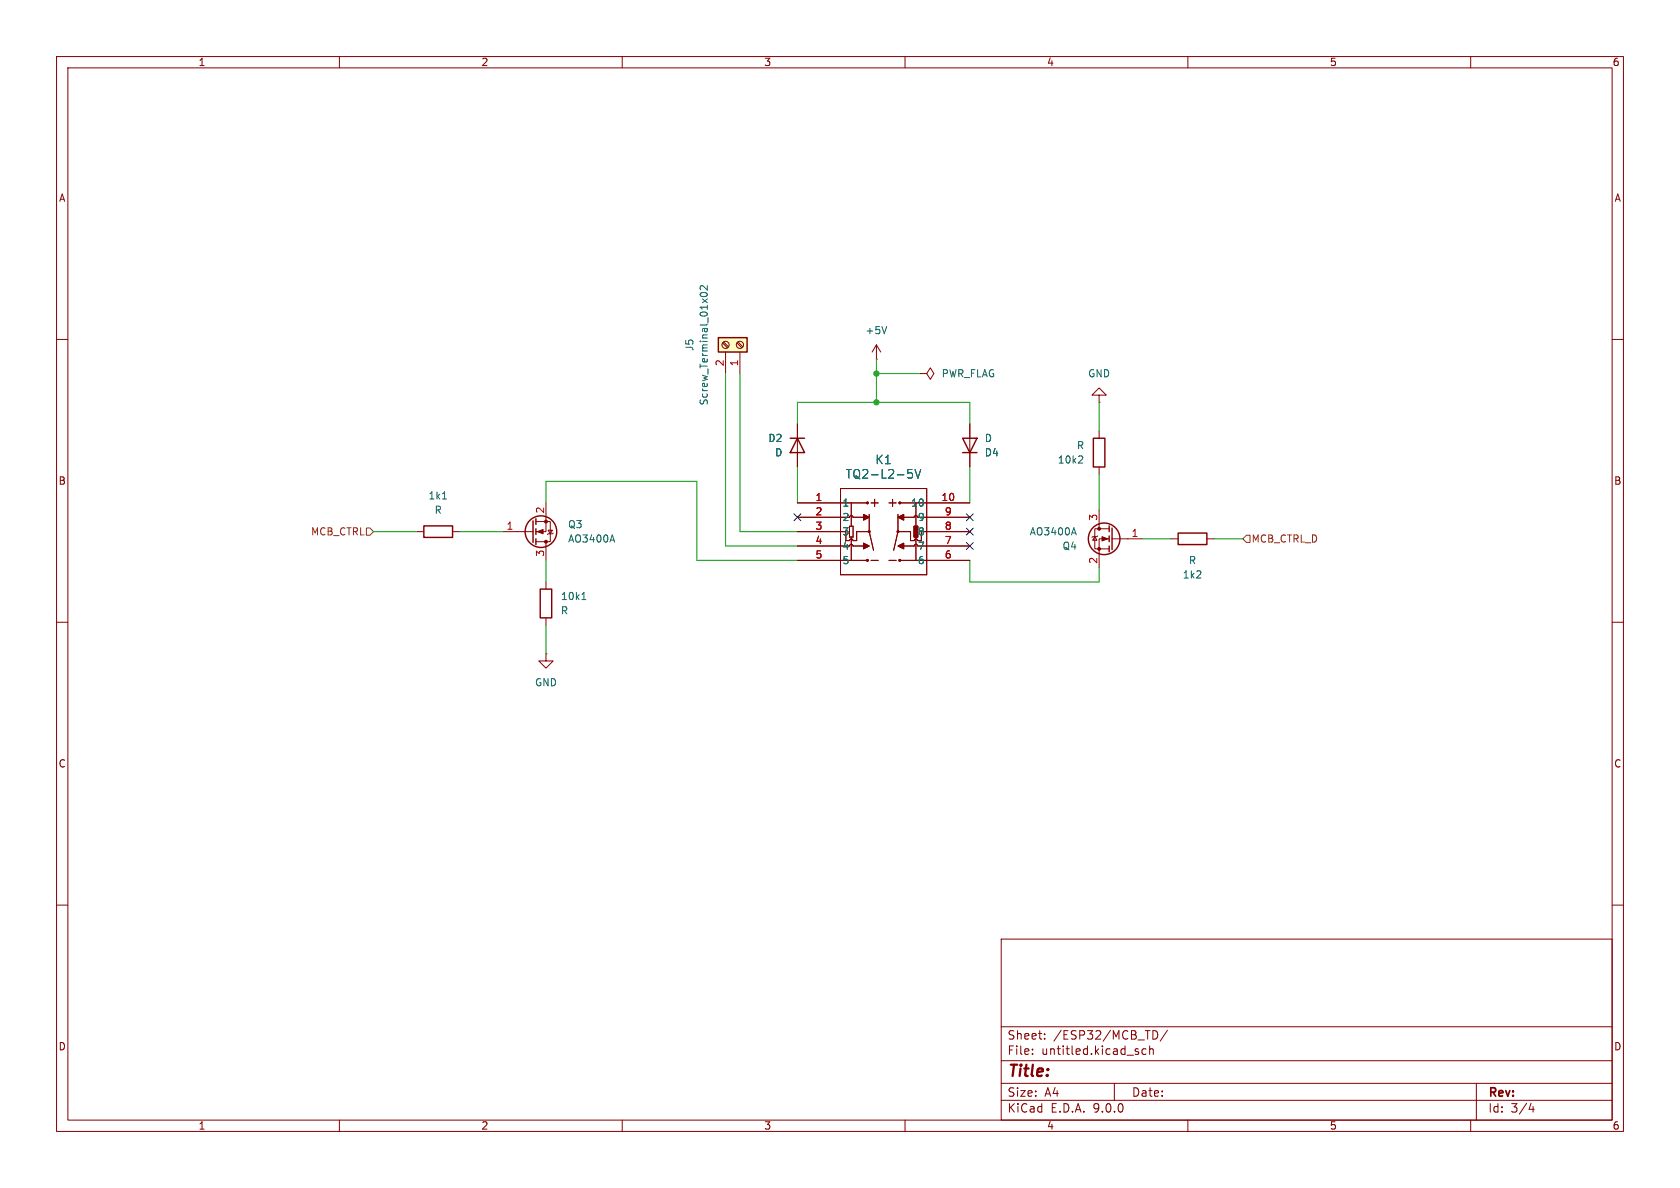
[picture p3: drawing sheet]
(kicad_sch
 (version 20250114)
 (generator "eeschema")
 (generator_version "9.0")
 (paper "A4")
 (lib_symbols
  (symbol "2026-02-01_21-17-03:TQ2-L2-5V"
   (pin_names
    (offset 0.254)) (exclude_from_sim no) (in_bom yes) (on_board yes)
   (property "Reference" "K1" (at 15.24 7.62 0) (effects (font (size 1.524 1.524))))
   (property "Value" "TQ2-L2-5V" (at 15.24 5.08 0) (effects (font (size 1.524 1.524))))
   (property "Footprint" "RELAY_TQ2_2C_PAN" (at 0 0 0) (effects (font (size 1.27 1.27)
    (italic yes)) (hide yes)))
   (property "Datasheet" "TQ2-L2-5V" (at 0 0 0) (effects (font (size 1.27 1.27)
    (italic yes)) (hide yes)))
   (property "Description" "" (at 0 0 0) (effects (font (size 1.27 1.27)) (hide yes)))
   (property "ki_locked" "" (at 0 0 0) (effects (font (size 1.27 1.27))))
   (symbol "TQ2-L2-5V_0_1"
    (polyline (pts (xy 7.62 2.54) (xy 7.62 -12.7)) (stroke (width 0.127) (type default)) (fill (type none)))
    (polyline (pts (xy 7.62 2.54) (xy 7.62 -12.7)) (stroke (width 0.127) (type default)) (fill (type none)))
    (polyline (pts (xy 7.62 0) (xy 12.3825 0)) (stroke (width 0.127) (type default)) (fill (type none)))
    (polyline (pts (xy 7.62 0) (xy 12.3825 0)) (stroke (width 0.127) (type default)) (fill (type none)))
    (polyline (pts (xy 7.62 -2.54) (xy 9.2202 -2.54)) (stroke (width 0.127) (type default)) (fill (type none)))
    (polyline (pts (xy 7.62 -2.54) (xy 9.2202 -2.54)) (stroke (width 0.127) (type default)) (fill (type none)))
    (polyline (pts (xy 7.62 -5.08) (xy 8.5725 -5.08)) (stroke (width 0.127) (type default)) (fill (type none)))
    (polyline (pts (xy 7.62 -5.08) (xy 8.5725 -5.08)) (stroke (width 0.127) (type default)) (fill (type none)))
    (polyline (pts (xy 7.62 -7.62) (xy 9.2202 -7.62)) (stroke (width 0.127) (type default)) (fill (type none)))
    (polyline (pts (xy 7.62 -7.62) (xy 9.2202 -7.62)) (stroke (width 0.127) (type default)) (fill (type none)))
    (polyline (pts (xy 7.62 -10.16) (xy 12.3825 -10.16)) (stroke (width 0.127) (type default)) (fill (type none)))
    (polyline (pts (xy 7.62 -10.16) (xy 12.3825 -10.16)) (stroke (width 0.127) (type default)) (fill (type none)))
    (polyline (pts (xy 7.62 -12.7) (xy 22.86 -12.7)) (stroke (width 0.127) (type default)) (fill (type none)))
    (polyline (pts (xy 7.62 -12.7) (xy 22.86 -12.7)) (stroke (width 0.127) (type default)) (fill (type none)))
    (polyline (pts (xy 8.5725 -6.6675) (xy 8.5725 -5.08)) (stroke (width 0.127) (type default)) (fill (type none)))
    (polyline (pts (xy 8.5725 -6.6675) (xy 8.5725 -5.08)) (stroke (width 0.127) (type default)) (fill (type none)))
    (polyline (pts (xy 8.5725 -6.6675) (xy 9.2202 -6.6675)) (stroke (width 0.127) (type default)) (fill (type none)))
    (polyline (pts (xy 8.5725 -6.6675) (xy 9.2202 -6.6675)) (stroke (width 0.127) (type default)) (fill (type none)))
    (polyline (pts (xy 9.2075 -4.1275) (xy 9.2075 -6.0325)) (stroke (width 0.127) (type default)) (fill (type none)))
    (polyline (pts (xy 9.2075 -4.1275) (xy 9.2075 -6.0325)) (stroke (width 0.127) (type default)) (fill (type none)))
    (polyline (pts (xy 9.2075 -6.0325) (xy 9.8425 -6.0325)) (stroke (width 0.127) (type default)) (fill (type none)))
    (polyline (pts (xy 9.2075 -6.0325) (xy 9.8425 -6.0325)) (stroke (width 0.127) (type default)) (fill (type none)))
    (arc (start 9.2202 -2.54) (mid 9.525 -2.2365) (end 9.8298 -2.54) (stroke (width 0.127) (type default)) (fill (type none)))
    (arc (start 9.2202 -2.54) (mid 9.525 -2.2365) (end 9.8298 -2.54) (stroke (width 0.127) (type default)) (fill (type none)))
    (polyline (pts (xy 9.525 -4.1275) (xy 9.525 0)) (stroke (width 0.127) (type default)) (fill (type none)))
    (polyline (pts (xy 9.525 -4.1275) (xy 9.525 0)) (stroke (width 0.127) (type default)) (fill (type none)))
    (arc (start 9.2202 -6.6675) (mid 9.525 -6.364) (end 9.8298 -6.6675) (stroke (width 0.127) (type default)) (fill (type none)))
    (arc (start 9.2202 -6.6675) (mid 9.525 -6.364) (end 9.8298 -6.6675) (stroke (width 0.127) (type default)) (fill (type none)))
    (arc (start 9.2202 -7.62) (mid 9.525 -7.3165) (end 9.8298 -7.62) (stroke (width 0.127) (type default)) (fill (type none)))
    (arc (start 9.2202 -7.62) (mid 9.525 -7.3165) (end 9.8298 -7.62) (stroke (width 0.127) (type default)) (fill (type none)))
    (polyline (pts (xy 9.525 -10.16) (xy 9.525 -6.0325)) (stroke (width 0.127) (type default)) (fill (type none)))
    (polyline (pts (xy 9.525 -10.16) (xy 9.525 -6.0325)) (stroke (width 0.127) (type default)) (fill (type none)))
    (polyline (pts (xy 9.8425 -2.54) (xy 12.065 -2.54)) (stroke (width 0.127) (type default)) (fill (type none)))
    (polyline (pts (xy 9.8425 -2.54) (xy 12.065 -2.54)) (stroke (width 0.127) (type default)) (fill (type none)))
    (polyline (pts (xy 9.8425 -4.1275) (xy 9.2075 -4.1275)) (stroke (width 0.127) (type default)) (fill (type none)))
    (polyline (pts (xy 9.8425 -4.1275) (xy 9.2075 -4.1275)) (stroke (width 0.127) (type default)) (fill (type none)))
    (polyline (pts (xy 9.8425 -6.0325) (xy 9.8425 -4.1275)) (stroke (width 0.127) (type default)) (fill (type none)))
    (polyline (pts (xy 9.8425 -6.0325) (xy 9.8425 -4.1275)) (stroke (width 0.127) (type default)) (fill (type none)))
    (polyline (pts (xy 9.8425 -6.6675) (xy 10.4775 -6.6675)) (stroke (width 0.127) (type default)) (fill (type none)))
    (polyline (pts (xy 9.8425 -6.6675) (xy 10.4775 -6.6675)) (stroke (width 0.127) (type default)) (fill (type none)))
    (polyline (pts (xy 9.8425 -7.62) (xy 12.065 -7.62)) (stroke (width 0.127) (type default)) (fill (type none)))
    (polyline (pts (xy 9.8425 -7.62) (xy 12.065 -7.62)) (stroke (width 0.127) (type default)) (fill (type none)))
    (polyline (pts (xy 10.4775 -5.08) (xy 12.7 -5.08)) (stroke (width 0.127) (type default)) (fill (type none)))
    (polyline (pts (xy 10.4775 -5.08) (xy 12.7 -5.08)) (stroke (width 0.127) (type default)) (fill (type none)))
    (polyline (pts (xy 10.4775 -6.6675) (xy 10.4775 -5.08)) (stroke (width 0.127) (type default)) (fill (type none)))
    (polyline (pts (xy 10.4775 -6.6675) (xy 10.4775 -5.08)) (stroke (width 0.127) (type default)) (fill (type none)))
    (circle (center 12.3825 0) (radius 0.127) (stroke (width 0.254) (type default)) (fill (type none)))
    (circle (center 12.3825 0) (radius 0.127) (stroke (width 0.254) (type default)) (fill (type none)))
    (circle (center 12.3825 -10.16) (radius 0.127) (stroke (width 0.254) (type default)) (fill (type none)))
    (circle (center 12.3825 -10.16) (radius 0.127) (stroke (width 0.254) (type default)) (fill (type none)))
    (polyline (pts (xy 12.7 -2.54) (xy 11.684 -3.048) (xy 11.684 -2.032)) (stroke (width 0) (type default)) (fill (type outline)))
    (polyline (pts (xy 12.7 -2.54) (xy 11.684 -3.048) (xy 11.684 -2.032)) (stroke (width 0) (type default)) (fill (type outline)))
    (polyline (pts (xy 12.7 -5.08) (xy 12.7 -2.032)) (stroke (width 0.127) (type default)) (fill (type none)))
    (polyline (pts (xy 12.7 -5.08) (xy 12.7 -2.032)) (stroke (width 0.127) (type default)) (fill (type none)))
    (polyline (pts (xy 12.7 -5.08) (xy 13.462 -8.382)) (stroke (width 0.127) (type default)) (fill (type none)))
    (polyline (pts (xy 12.7 -5.08) (xy 13.462 -8.382)) (stroke (width 0.127) (type default)) (fill (type none)))
    (circle (center 12.7 -5.08) (radius 0.127) (stroke (width 0.254) (type default)) (fill (type none)))
    (circle (center 12.7 -5.08) (radius 0.127) (stroke (width 0.254) (type default)) (fill (type none)))
    (polyline (pts (xy 12.7 -7.62) (xy 11.684 -7.112) (xy 11.684 -8.128)) (stroke (width 0) (type default)) (fill (type outline)))
    (polyline (pts (xy 12.7 -7.62) (xy 11.684 -7.112) (xy 11.684 -8.128)) (stroke (width 0) (type default)) (fill (type outline)))
    (polyline (pts (xy 13.6525 0.635) (xy 13.6525 -0.635)) (stroke (width 0.127) (type default)) (fill (type none)))
    (polyline (pts (xy 13.6525 0.635) (xy 13.6525 -0.635)) (stroke (width 0.127) (type default)) (fill (type none)))
    (polyline (pts (xy 14.2875 0) (xy 13.0175 0)) (stroke (width 0.127) (type default)) (fill (type none)))
    (polyline (pts (xy 14.2875 0) (xy 13.0175 0)) (stroke (width 0.127) (type default)) (fill (type none)))
    (polyline (pts (xy 14.2875 -10.16) (xy 13.0175 -10.16)) (stroke (width 0.127) (type default)) (fill (type none)))
    (polyline (pts (xy 14.2875 -10.16) (xy 13.0175 -10.16)) (stroke (width 0.127) (type default)) (fill (type none)))
    (polyline (pts (xy 16.8275 0.635) (xy 16.8275 -0.635)) (stroke (width 0.127) (type default)) (fill (type none)))
    (polyline (pts (xy 16.8275 0.635) (xy 16.8275 -0.635)) (stroke (width 0.127) (type default)) (fill (type none)))
    (polyline (pts (xy 17.4625 0) (xy 16.1925 0)) (stroke (width 0.127) (type default)) (fill (type none)))
    (polyline (pts (xy 17.4625 0) (xy 16.1925 0)) (stroke (width 0.127) (type default)) (fill (type none)))
    (polyline (pts (xy 17.4625 -10.16) (xy 16.1925 -10.16)) (stroke (width 0.127) (type default)) (fill (type none)))
    (polyline (pts (xy 17.4625 -10.16) (xy 16.1925 -10.16)) (stroke (width 0.127) (type default)) (fill (type none)))
    (polyline (pts (xy 17.78 -2.54) (xy 18.796 -3.048) (xy 18.796 -2.032)) (stroke (width 0) (type default)) (fill (type outline)))
    (polyline (pts (xy 17.78 -2.54) (xy 18.796 -3.048) (xy 18.796 -2.032)) (stroke (width 0) (type default)) (fill (type outline)))
    (polyline (pts (xy 17.78 -5.08) (xy 17.018 -8.382)) (stroke (width 0.127) (type default)) (fill (type none)))
    (polyline (pts (xy 17.78 -5.08) (xy 17.018 -8.382)) (stroke (width 0.127) (type default)) (fill (type none)))
    (polyline (pts (xy 17.78 -5.08) (xy 17.78 -2.032)) (stroke (width 0.127) (type default)) (fill (type none)))
    (polyline (pts (xy 17.78 -5.08) (xy 17.78 -2.032)) (stroke (width 0.127) (type default)) (fill (type none)))
    (circle (center 17.78 -5.08) (radius 0.127) (stroke (width 0.254) (type default)) (fill (type none)))
    (circle (center 17.78 -5.08) (radius 0.127) (stroke (width 0.254) (type default)) (fill (type none)))
    (polyline (pts (xy 17.78 -7.62) (xy 18.796 -7.112) (xy 18.796 -8.128)) (stroke (width 0) (type default)) (fill (type outline)))
    (polyline (pts (xy 17.78 -7.62) (xy 18.796 -7.112) (xy 18.796 -8.128)) (stroke (width 0) (type default)) (fill (type outline)))
    (polyline (pts (xy 18.0975 0) (xy 22.86 0)) (stroke (width 0.127) (type default)) (fill (type none)))
    (polyline (pts (xy 18.0975 0) (xy 22.86 0)) (stroke (width 0.127) (type default)) (fill (type none)))
    (circle (center 18.0975 0) (radius 0.127) (stroke (width 0.254) (type default)) (fill (type none)))
    (circle (center 18.0975 0) (radius 0.127) (stroke (width 0.254) (type default)) (fill (type none)))
    (circle (center 18.0975 -10.16) (radius 0.127) (stroke (width 0.254) (type default)) (fill (type none)))
    (circle (center 18.0975 -10.16) (radius 0.127) (stroke (width 0.254) (type default)) (fill (type none)))
    (polyline (pts (xy 20.0025 -5.08) (xy 17.78 -5.08)) (stroke (width 0.127) (type default)) (fill (type none)))
    (polyline (pts (xy 20.0025 -5.08) (xy 17.78 -5.08)) (stroke (width 0.127) (type default)) (fill (type none)))
    (polyline (pts (xy 20.0025 -6.6675) (xy 20.0025 -5.08)) (stroke (width 0.127) (type default)) (fill (type none)))
    (polyline (pts (xy 20.0025 -6.6675) (xy 20.0025 -5.08)) (stroke (width 0.127) (type default)) (fill (type none)))
    (polyline (pts (xy 20.6375 -4.1275) (xy 20.6375 -6.0325)) (stroke (width 0.127) (type default)) (fill (type none)))
    (polyline (pts (xy 20.6375 -4.1275) (xy 20.6375 -6.0325)) (stroke (width 0.127) (type default)) (fill (type none)))
    (polyline (pts (xy 20.6375 -4.1275) (xy 20.6375 -6.0325) (xy 21.2725 -6.0325) (xy 21.2725 -4.1275)) (stroke (width 0) (type default)) (fill (type outline)))
    (polyline (pts (xy 20.6375 -4.1275) (xy 20.6375 -6.0325) (xy 21.2725 -6.0325) (xy 21.2725 -4.1275)) (stroke (width 0) (type default)) (fill (type outline)))
    (polyline (pts (xy 20.6375 -6.0325) (xy 21.2725 -6.0325)) (stroke (width 0.127) (type default)) (fill (type none)))
    (polyline (pts (xy 20.6375 -6.0325) (xy 21.2725 -6.0325)) (stroke (width 0.127) (type default)) (fill (type none)))
    (polyline (pts (xy 20.6375 -6.6675) (xy 20.0025 -6.6675)) (stroke (width 0.127) (type default)) (fill (type none)))
    (polyline (pts (xy 20.6375 -6.6675) (xy 20.0025 -6.6675)) (stroke (width 0.127) (type default)) (fill (type none)))
    (polyline (pts (xy 20.6502 -2.54) (xy 18.415 -2.54)) (stroke (width 0.127) (type default)) (fill (type none)))
    (polyline (pts (xy 20.6502 -2.54) (xy 18.415 -2.54)) (stroke (width 0.127) (type default)) (fill (type none)))
    (polyline (pts (xy 20.6502 -7.62) (xy 18.288 -7.62)) (stroke (width 0.127) (type default)) (fill (type none)))
    (polyline (pts (xy 20.6502 -7.62) (xy 18.288 -7.62)) (stroke (width 0.127) (type default)) (fill (type none)))
    (arc (start 20.6502 -2.54) (mid 20.955 -2.2365) (end 21.2598 -2.54) (stroke (width 0.127) (type default)) (fill (type none)))
    (arc (start 20.6502 -2.54) (mid 20.955 -2.2365) (end 21.2598 -2.54) (stroke (width 0.127) (type default)) (fill (type none)))
    (polyline (pts (xy 20.955 -4.1275) (xy 20.955 0)) (stroke (width 0.127) (type default)) (fill (type none)))
    (polyline (pts (xy 20.955 -4.1275) (xy 20.955 0)) (stroke (width 0.127) (type default)) (fill (type none)))
    (polyline (pts (xy 20.955 -6.0325) (xy 20.955 -10.16)) (stroke (width 0.127) (type default)) (fill (type none)))
    (polyline (pts (xy 20.955 -6.0325) (xy 20.955 -10.16)) (stroke (width 0.127) (type default)) (fill (type none)))
    (arc (start 20.6502 -6.6675) (mid 20.955 -6.364) (end 21.2598 -6.6675) (stroke (width 0.127) (type default)) (fill (type none)))
    (arc (start 20.6502 -6.6675) (mid 20.955 -6.364) (end 21.2598 -6.6675) (stroke (width 0.127) (type default)) (fill (type none)))
    (arc (start 20.6502 -7.62) (mid 20.955 -7.3165) (end 21.2598 -7.62) (stroke (width 0.127) (type default)) (fill (type none)))
    (arc (start 20.6502 -7.62) (mid 20.955 -7.3165) (end 21.2598 -7.62) (stroke (width 0.127) (type default)) (fill (type none)))
    (polyline (pts (xy 21.2725 -2.54) (xy 22.86 -2.54)) (stroke (width 0.127) (type default)) (fill (type none)))
    (polyline (pts (xy 21.2725 -2.54) (xy 22.86 -2.54)) (stroke (width 0.127) (type default)) (fill (type none)))
    (polyline (pts (xy 21.2725 -4.1275) (xy 20.6375 -4.1275)) (stroke (width 0.127) (type default)) (fill (type none)))
    (polyline (pts (xy 21.2725 -4.1275) (xy 20.6375 -4.1275)) (stroke (width 0.127) (type default)) (fill (type none)))
    (polyline (pts (xy 21.2725 -6.0325) (xy 21.2725 -4.1275)) (stroke (width 0.127) (type default)) (fill (type none)))
    (polyline (pts (xy 21.2725 -6.0325) (xy 21.2725 -4.1275)) (stroke (width 0.127) (type default)) (fill (type none)))
    (polyline (pts (xy 21.2725 -7.62) (xy 22.86 -7.62)) (stroke (width 0.127) (type default)) (fill (type none)))
    (polyline (pts (xy 21.2725 -7.62) (xy 22.86 -7.62)) (stroke (width 0.127) (type default)) (fill (type none)))
    (polyline (pts (xy 21.9075 -6.6675) (xy 21.2725 -6.6675)) (stroke (width 0.127) (type default)) (fill (type none)))
    (polyline (pts (xy 21.9075 -6.6675) (xy 21.2725 -6.6675)) (stroke (width 0.127) (type default)) (fill (type none)))
    (polyline (pts (xy 21.9075 -6.6675) (xy 21.9075 -5.08)) (stroke (width 0.127) (type default)) (fill (type none)))
    (polyline (pts (xy 21.9075 -6.6675) (xy 21.9075 -5.08)) (stroke (width 0.127) (type default)) (fill (type none)))
    (polyline (pts (xy 22.86 2.54) (xy 7.62 2.54)) (stroke (width 0.127) (type default)) (fill (type none)))
    (polyline (pts (xy 22.86 2.54) (xy 7.62 2.54)) (stroke (width 0.127) (type default)) (fill (type none)))
    (polyline (pts (xy 22.86 -5.08) (xy 21.9075 -5.08)) (stroke (width 0.127) (type default)) (fill (type none)))
    (polyline (pts (xy 22.86 -5.08) (xy 21.9075 -5.08)) (stroke (width 0.127) (type default)) (fill (type none)))
    (polyline (pts (xy 22.86 -10.16) (xy 18.0975 -10.16)) (stroke (width 0.127) (type default)) (fill (type none)))
    (polyline (pts (xy 22.86 -10.16) (xy 18.0975 -10.16)) (stroke (width 0.127) (type default)) (fill (type none)))
    (polyline (pts (xy 22.86 -12.7) (xy 22.86 2.54)) (stroke (width 0.127) (type default)) (fill (type none)))
    (polyline (pts (xy 22.86 -12.7) (xy 22.86 2.54)) (stroke (width 0.127) (type default)) (fill (type none)))
    (pin unspecified line (at 30.48 -2.54 180) (length 7.62) (name "9" (effects (font (size 1.27 1.27)))) (number "9" (effects (font (size 1.27 1.27)))))
    (pin unspecified line (at 30.48 -5.08 180) (length 7.62) (name "8" (effects (font (size 1.27 1.27)))) (number "8" (effects (font (size 1.27 1.27)))))
    (pin unspecified line (at 30.48 -7.62 180) (length 7.62) (name "7" (effects (font (size 1.27 1.27)))) (number "7" (effects (font (size 1.27 1.27))))))
   (symbol "TQ2-L2-5V_1_1"
    (pin passive line (at 0 0 0) (length 7.62) (name "1" (effects (font (size 1.27 1.27)))) (number "1" (effects (font (size 1.27 1.27)))))
    (pin passive line (at 0 -2.54 0) (length 7.62) (name "2" (effects (font (size 1.27 1.27)))) (number "2" (effects (font (size 1.27 1.27)))))
    (pin passive line (at 0 -5.08 0) (length 7.62) (name "3" (effects (font (size 1.27 1.27)))) (number "3" (effects (font (size 1.27 1.27)))))
    (pin passive line (at 0 -7.62 0) (length 7.62) (name "4" (effects (font (size 1.27 1.27)))) (number "4" (effects (font (size 1.27 1.27)))))
    (pin passive line (at 0 -10.16 0) (length 7.62) (name "5" (effects (font (size 1.27 1.27)))) (number "5" (effects (font (size 1.27 1.27)))))
    (pin passive line (at 30.48 0 180) (length 7.62) (name "10" (effects (font (size 1.27 1.27)))) (number "10" (effects (font (size 1.27 1.27)))))
    (pin passive line (at 30.48 -10.16 180) (length 7.62) (name "6" (effects (font (size 1.27 1.27)))) (number "6" (effects (font (size 1.27 1.27))))))
   (embedded_fonts no))
  (symbol "Connector:Screw_Terminal_01x02"
   (pin_names
    (offset 1.016) (hide yes)) (exclude_from_sim no) (in_bom yes) (on_board yes)
   (property "Reference" "J" (at 0 2.54 0) (effects (font (size 1.27 1.27))))
   (property "Value" "Screw_Terminal_01x02" (at 0 -5.08 0) (effects (font (size 1.27 1.27))))
   (property "Footprint" "" (at 0 0 0) (effects (font (size 1.27 1.27)) (hide yes)))
   (property "Datasheet" "~" (at 0 0 0) (effects (font (size 1.27 1.27)) (hide yes)))
   (property "Description" "Generic screw terminal, single row, 01x02, script generated (kicad-library-utils/schlib/autogen/connector/)" (at 0 0 0) (effects (font (size 1.27 1.27)) (hide yes)))
   (symbol "Screw_Terminal_01x02_1_1"
    (rectangle (start -1.27 1.27) (end 1.27 -3.81) (stroke (width 0.254) (type default)) (fill (type background)))
    (polyline (pts (xy -0.5334 0.3302) (xy 0.3302 -0.508)) (stroke (width 0.1524) (type default)) (fill (type none)))
    (polyline (pts (xy -0.5334 -2.2098) (xy 0.3302 -3.048)) (stroke (width 0.1524) (type default)) (fill (type none)))
    (polyline (pts (xy -0.3556 0.508) (xy 0.508 -0.3302)) (stroke (width 0.1524) (type default)) (fill (type none)))
    (polyline (pts (xy -0.3556 -2.032) (xy 0.508 -2.8702)) (stroke (width 0.1524) (type default)) (fill (type none)))
    (circle (center 0 0) (radius 0.635) (stroke (width 0.1524) (type default)) (fill (type none)))
    (circle (center 0 -2.54) (radius 0.635) (stroke (width 0.1524) (type default)) (fill (type none)))
    (pin passive line (at -5.08 0 0) (length 3.81) (name "Pin_1" (effects (font (size 1.27 1.27)))) (number "1" (effects (font (size 1.27 1.27)))))
    (pin passive line (at -5.08 -2.54 0) (length 3.81) (name "Pin_2" (effects (font (size 1.27 1.27)))) (number "2" (effects (font (size 1.27 1.27))))))
   (embedded_fonts no))
  (symbol "Device:D"
   (pin_numbers (hide yes))
   (pin_names
    (offset 1.016) (hide yes)) (exclude_from_sim no) (in_bom yes) (on_board yes)
   (property "Reference" "D" (at 0 2.54 0) (effects (font (size 1.27 1.27))))
   (property "Value" "D" (at 0 -2.54 0) (effects (font (size 1.27 1.27))))
   (property "Footprint" "" (at 0 0 0) (effects (font (size 1.27 1.27)) (hide yes)))
   (property "Datasheet" "~" (at 0 0 0) (effects (font (size 1.27 1.27)) (hide yes)))
   (property "Description" "Diode" (at 0 0 0) (effects (font (size 1.27 1.27)) (hide yes)))
   (property "Sim.Device" "D" (at 0 0 0) (effects (font (size 1.27 1.27)) (hide yes)))
   (property "Sim.Pins" "1=K 2=A" (at 0 0 0) (effects (font (size 1.27 1.27)) (hide yes)))
   (symbol "D_0_1"
    (polyline (pts (xy -1.27 1.27) (xy -1.27 -1.27)) (stroke (width 0.254) (type default)) (fill (type none)))
    (polyline (pts (xy 1.27 1.27) (xy 1.27 -1.27) (xy -1.27 0) (xy 1.27 1.27)) (stroke (width 0.254) (type default)) (fill (type none)))
    (polyline (pts (xy 1.27 0) (xy -1.27 0)) (stroke (width 0) (type default)) (fill (type none))))
   (symbol "D_1_1"
    (pin passive line (at -3.81 0 0) (length 2.54) (name "K" (effects (font (size 1.27 1.27)))) (number "1" (effects (font (size 1.27 1.27)))))
    (pin passive line (at 3.81 0 180) (length 2.54) (name "A" (effects (font (size 1.27 1.27)))) (number "2" (effects (font (size 1.27 1.27))))))
   (embedded_fonts no))
  (symbol "Device:R"
   (pin_numbers (hide yes))
   (pin_names
    (offset 0)) (exclude_from_sim no) (in_bom yes) (on_board yes)
   (property "Reference" "R" (at 2.032 0 90) (effects (font (size 1.27 1.27))))
   (property "Value" "R" (at 0 0 90) (effects (font (size 1.27 1.27))))
   (property "Footprint" "" (at -1.778 0 90) (effects (font (size 1.27 1.27)) (hide yes)))
   (property "Datasheet" "~" (at 0 0 0) (effects (font (size 1.27 1.27)) (hide yes)))
   (property "Description" "Resistor" (at 0 0 0) (effects (font (size 1.27 1.27)) (hide yes)))
   (symbol "R_0_1"
    (rectangle (start -1.016 -2.54) (end 1.016 2.54) (stroke (width 0.254) (type default)) (fill (type none))))
   (symbol "R_1_1"
    (pin passive line (at 0 3.81 270) (length 1.27) (name "~" (effects (font (size 1.27 1.27)))) (number "1" (effects (font (size 1.27 1.27)))))
    (pin passive line (at 0 -3.81 90) (length 1.27) (name "~" (effects (font (size 1.27 1.27)))) (number "2" (effects (font (size 1.27 1.27))))))
   (embedded_fonts no))
  (symbol "Transistor_FET:AO3400A"
   (pin_names (hide yes)) (exclude_from_sim no) (in_bom yes) (on_board yes)
   (property "Reference" "Q" (at 5.08 1.905 0) (effects (font (size 1.27 1.27)) (justify left)))
   (property "Value" "AO3400A" (at 5.08 0 0) (effects (font (size 1.27 1.27)) (justify left)))
   (property "Footprint" "Package_TO_SOT_SMD:SOT-23" (at 5.08 -1.905 0) (effects (font (size 1.27 1.27)
    (italic yes)) (justify left) (hide yes)))
   (property "Datasheet" "http://www.aosmd.com/pdfs/datasheet/AO3400A.pdf" (at 5.08 -3.81 0) (effects (font (size 1.27 1.27)) (justify left) (hide yes)))
   (property "Description" "30V Vds, 5.7A Id, N-Channel MOSFET, SOT-23" (at 0 0 0) (effects (font (size 1.27 1.27)) (hide yes)))
   (symbol "AO3400A_0_1"
    (polyline (pts (xy 0.254 1.905) (xy 0.254 -1.905)) (stroke (width 0.254) (type default)) (fill (type none)))
    (polyline (pts (xy 0.254 0) (xy -2.54 0)) (stroke (width 0) (type default)) (fill (type none)))
    (polyline (pts (xy 0.762 2.286) (xy 0.762 1.27)) (stroke (width 0.254) (type default)) (fill (type none)))
    (polyline (pts (xy 0.762 0.508) (xy 0.762 -0.508)) (stroke (width 0.254) (type default)) (fill (type none)))
    (polyline (pts (xy 0.762 -1.27) (xy 0.762 -2.286)) (stroke (width 0.254) (type default)) (fill (type none)))
    (polyline (pts (xy 0.762 -1.778) (xy 3.302 -1.778) (xy 3.302 1.778) (xy 0.762 1.778)) (stroke (width 0) (type default)) (fill (type none)))
    (polyline (pts (xy 1.016 0) (xy 2.032 0.381) (xy 2.032 -0.381) (xy 1.016 0)) (stroke (width 0) (type default)) (fill (type outline)))
    (circle (center 1.651 0) (radius 2.794) (stroke (width 0.254) (type default)) (fill (type none)))
    (polyline (pts (xy 2.54 2.54) (xy 2.54 1.778)) (stroke (width 0) (type default)) (fill (type none)))
    (circle (center 2.54 1.778) (radius 0.254) (stroke (width 0) (type default)) (fill (type outline)))
    (circle (center 2.54 -1.778) (radius 0.254) (stroke (width 0) (type default)) (fill (type outline)))
    (polyline (pts (xy 2.54 -2.54) (xy 2.54 0) (xy 0.762 0)) (stroke (width 0) (type default)) (fill (type none)))
    (polyline (pts (xy 2.794 0.508) (xy 2.921 0.381) (xy 3.683 0.381) (xy 3.81 0.254)) (stroke (width 0) (type default)) (fill (type none)))
    (polyline (pts (xy 3.302 0.381) (xy 2.921 -0.254) (xy 3.683 -0.254) (xy 3.302 0.381)) (stroke (width 0) (type default)) (fill (type none))))
   (symbol "AO3400A_1_1"
    (pin input line (at -5.08 0 0) (length 2.54) (name "G" (effects (font (size 1.27 1.27)))) (number "1" (effects (font (size 1.27 1.27)))))
    (pin passive line (at 2.54 5.08 270) (length 2.54) (name "D" (effects (font (size 1.27 1.27)))) (number "3" (effects (font (size 1.27 1.27)))))
    (pin passive line (at 2.54 -5.08 90) (length 2.54) (name "S" (effects (font (size 1.27 1.27)))) (number "2" (effects (font (size 1.27 1.27))))))
   (embedded_fonts no))
  (symbol "power:+3.3V"
   (power)
   (pin_numbers (hide yes))
   (pin_names
    (offset 0) (hide yes)) (exclude_from_sim no) (in_bom yes) (on_board yes)
   (property "Reference" "#PWR" (at 0 -3.81 0) (effects (font (size 1.27 1.27)) (hide yes)))
   (property "Value" "+3.3V" (at 0 3.556 0) (effects (font (size 1.27 1.27))))
   (property "Footprint" "" (at 0 0 0) (effects (font (size 1.27 1.27)) (hide yes)))
   (property "Datasheet" "" (at 0 0 0) (effects (font (size 1.27 1.27)) (hide yes)))
   (property "Description" "Power symbol creates a global label with name \"+3.3V\"" (at 0 0 0) (effects (font (size 1.27 1.27)) (hide yes)))
   (symbol "+3.3V_0_1"
    (polyline (pts (xy -0.762 1.27) (xy 0 2.54)) (stroke (width 0) (type default)) (fill (type none)))
    (polyline (pts (xy 0 2.54) (xy 0.762 1.27)) (stroke (width 0) (type default)) (fill (type none)))
    (polyline (pts (xy 0 0) (xy 0 2.54)) (stroke (width 0) (type default)) (fill (type none))))
   (symbol "+3.3V_1_1"
    (pin power_in line (at 0 0 90) (length 0) (name "~" (effects (font (size 1.27 1.27)))) (number "1" (effects (font (size 1.27 1.27))))))
   (embedded_fonts no))
  (symbol "power:GND"
   (power)
   (pin_numbers (hide yes))
   (pin_names
    (offset 0) (hide yes)) (exclude_from_sim no) (in_bom yes) (on_board yes)
   (property "Reference" "#PWR" (at 0 -6.35 0) (effects (font (size 1.27 1.27)) (hide yes)))
   (property "Value" "GND" (at 0 -3.81 0) (effects (font (size 1.27 1.27))))
   (property "Footprint" "" (at 0 0 0) (effects (font (size 1.27 1.27)) (hide yes)))
   (property "Datasheet" "" (at 0 0 0) (effects (font (size 1.27 1.27)) (hide yes)))
   (property "Description" "Power symbol creates a global label with name \"GND\" , ground" (at 0 0 0) (effects (font (size 1.27 1.27)) (hide yes)))
   (symbol "GND_0_1"
    (polyline (pts (xy 0 0) (xy 0 -1.27) (xy 1.27 -1.27) (xy 0 -2.54) (xy -1.27 -1.27) (xy 0 -1.27)) (stroke (width 0) (type default)) (fill (type none))))
   (symbol "GND_1_1"
    (pin power_in line (at 0 0 270) (length 0) (name "~" (effects (font (size 1.27 1.27)))) (number "1" (effects (font (size 1.27 1.27))))))
   (embedded_fonts no))
  (symbol "power:PWR_FLAG"
   (power)
   (pin_numbers (hide yes))
   (pin_names
    (offset 0) (hide yes)) (exclude_from_sim no) (in_bom yes) (on_board yes)
   (property "Reference" "#FLG" (at 0 1.905 0) (effects (font (size 1.27 1.27)) (hide yes)))
   (property "Value" "PWR_FLAG" (at 0 3.81 0) (effects (font (size 1.27 1.27))))
   (property "Footprint" "" (at 0 0 0) (effects (font (size 1.27 1.27)) (hide yes)))
   (property "Datasheet" "~" (at 0 0 0) (effects (font (size 1.27 1.27)) (hide yes)))
   (property "Description" "Special symbol for telling ERC where power comes from" (at 0 0 0) (effects (font (size 1.27 1.27)) (hide yes)))
   (symbol "PWR_FLAG_0_0"
    (pin power_out line (at 0 0 90) (length 0) (name "~" (effects (font (size 1.27 1.27)))) (number "1" (effects (font (size 1.27 1.27))))))
   (symbol "PWR_FLAG_0_1"
    (polyline (pts (xy 0 0) (xy 0 1.27) (xy -1.016 1.905) (xy 0 2.54) (xy 1.016 1.905) (xy 0 1.27)) (stroke (width 0) (type default)) (fill (type none))))
   (embedded_fonts no)))
 (junction
  (at 154.94 71.12)
  (diameter 0)
  (color 0 0 0 0))
 (junction
  (at 154.94 66.04)
  (diameter 0)
  (color 0 0 0 0))
 (no_connect
  (at 171.45 91.44))
 (no_connect
  (at 140.97 91.44))
 (no_connect
  (at 171.45 96.52))
 (no_connect
  (at 171.45 93.98))
 (wire
  (pts (xy 81.28 93.98) (xy 88.9 93.98))
  (stroke (width 0) (type default)))
 (wire
  (pts (xy 194.31 76.2) (xy 194.31 71.12))
  (stroke (width 0) (type default)))
 (wire
  (pts (xy 130.81 93.98) (xy 130.81 66.04))
  (stroke (width 0) (type default)))
 (wire
  (pts (xy 194.31 102.87) (xy 194.31 100.33))
  (stroke (width 0) (type default)))
 (wire
  (pts (xy 96.52 99.06) (xy 96.52 102.87))
  (stroke (width 0) (type default)))
 (wire
  (pts (xy 207.01 95.25) (xy 201.93 95.25))
  (stroke (width 0) (type default)))
 (wire
  (pts (xy 96.52 85.09) (xy 123.19 85.09))
  (stroke (width 0) (type default)))
 (wire
  (pts (xy 154.94 66.04) (xy 162.56 66.04))
  (stroke (width 0) (type default)))
 (wire
  (pts (xy 154.94 63.5) (xy 154.94 66.04))
  (stroke (width 0) (type default)))
 (wire
  (pts (xy 140.97 71.12) (xy 140.97 74.93))
  (stroke (width 0) (type default)))
 (wire
  (pts (xy 194.31 83.82) (xy 194.31 90.17))
  (stroke (width 0) (type default)))
 (wire
  (pts (xy 96.52 110.49) (xy 96.52 115.57))
  (stroke (width 0) (type default)))
 (wire
  (pts (xy 154.94 66.04) (xy 154.94 71.12))
  (stroke (width 0) (type default)))
 (wire
  (pts (xy 66.04 93.98) (xy 73.66 93.98))
  (stroke (width 0) (type default)))
 (wire
  (pts (xy 128.27 96.52) (xy 128.27 66.04))
  (stroke (width 0) (type default)))
 (wire
  (pts (xy 140.97 71.12) (xy 154.94 71.12))
  (stroke (width 0) (type default)))
 (wire
  (pts (xy 171.45 99.06) (xy 171.45 102.87))
  (stroke (width 0) (type default)))
 (wire
  (pts (xy 140.97 82.55) (xy 140.97 88.9))
  (stroke (width 0) (type default)))
 (wire
  (pts (xy 219.71 95.25) (xy 214.63 95.25))
  (stroke (width 0) (type default)))
 (wire
  (pts (xy 171.45 71.12) (xy 171.45 74.93))
  (stroke (width 0) (type default)))
 (wire
  (pts (xy 140.97 93.98) (xy 130.81 93.98))
  (stroke (width 0) (type default)))
 (wire
  (pts (xy 128.27 96.52) (xy 140.97 96.52))
  (stroke (width 0) (type default)))
 (wire
  (pts (xy 96.52 88.9) (xy 96.52 85.09))
  (stroke (width 0) (type default)))
 (wire
  (pts (xy 154.94 71.12) (xy 171.45 71.12))
  (stroke (width 0) (type default)))
 (wire
  (pts (xy 123.19 99.06) (xy 140.97 99.06))
  (stroke (width 0) (type default)))
 (wire
  (pts (xy 171.45 102.87) (xy 194.31 102.87))
  (stroke (width 0) (type default)))
 (wire
  (pts (xy 123.19 85.09) (xy 123.19 99.06))
  (stroke (width 0) (type default)))
 (wire
  (pts (xy 171.45 82.55) (xy 171.45 88.9))
  (stroke (width 0) (type default)))
 (hierarchical_label "MCB_CTRL"
  (shape input)
  (at 66.04 93.98 180)
  (effects (font (size 1.27 1.27)) (justify right)))
 (hierarchical_label "MCB_CTRL_D"
  (shape input)
  (at 219.71 95.25 0)
  (effects (font (size 1.27 1.27)) (justify left)))
 (symbol
  (lib_id "power:PWR_FLAG")
  (at 162.56 66.04 270)
  (unit 1)
  (exclude_from_sim no)
  (in_bom yes)
  (on_board yes)
  (dnp no)
  (fields_autoplaced yes)
  (property "Reference" "#FLG03" (at 164.465 66.04 0) (effects (font (size 1.27 1.27)) (hide yes)))
  (property "Value" "PWR_FLAG" (at 166.37 66.0399 90) (effects (font (size 1.27 1.27)) (justify left)))
  (property "Footprint" "" (at 162.56 66.04 0) (effects (font (size 1.27 1.27)) (hide yes)))
  (property "Datasheet" "~" (at 162.56 66.04 0) (effects (font (size 1.27 1.27)) (hide yes)))
  (property "Description" "Special symbol for telling ERC where power comes from" (at 162.56 66.04 0) (effects (font (size 1.27 1.27)) (hide yes)))
  (pin "1"))
 (symbol
  (lib_id "Connector:Screw_Terminal_01x02")
  (at 130.81 60.96 270)
  (mirror x)
  (unit 1)
  (exclude_from_sim no)
  (in_bom yes)
  (on_board yes)
  (dnp no)
  (property "Reference" "J5" (at 121.92 60.96 0) (effects (font (size 1.27 1.27))))
  (property "Value" "Screw_Terminal_01x02" (at 124.46 60.96 0) (effects (font (size 1.27 1.27))))
  (property "Footprint" "TerminalBlock_Phoenix:TerminalBlock_Phoenix_PTSM-0,5-2-2,5-V-SMD_1x02-1MP_P2.50mm_Vertical" (at 130.81 60.96 0) (effects (font (size 1.27 1.27)) (hide yes)))
  (property "Datasheet" "~" (at 130.81 60.96 0) (effects (font (size 1.27 1.27)) (hide yes)))
  (property "Description" "Generic screw terminal, single row, 01x02, script generated (kicad-library-utils/schlib/autogen/connector/)" (at 130.81 60.96 0) (effects (font (size 1.27 1.27)) (hide yes)))
  (pin "2")
  (pin "1"))
 (symbol
  (lib_id "Device:D")
  (at 171.45 78.74 270)
  (mirror x)
  (unit 1)
  (exclude_from_sim no)
  (in_bom yes)
  (on_board yes)
  (dnp no)
  (property "Reference" "D4" (at 173.99 80.0101 90) (effects (font (size 1.27 1.27)) (justify left)))
  (property "Value" "D" (at 173.99 77.4701 90) (effects (font (size 1.27 1.27)) (justify left)))
  (property "Footprint" "Diode_SMD:D_SOD-123" (at 171.45 78.74 0) (effects (font (size 1.27 1.27)) (hide yes)))
  (property "Datasheet" "~" (at 171.45 78.74 0) (effects (font (size 1.27 1.27)) (hide yes)))
  (property "Description" "Diode" (at 171.45 78.74 0) (effects (font (size 1.27 1.27)) (hide yes)))
  (property "Sim.Device" "D" (at 171.45 78.74 0) (effects (font (size 1.27 1.27)) (hide yes)))
  (property "Sim.Pins" "1=K 2=A" (at 171.45 78.74 0) (effects (font (size 1.27 1.27)) (hide yes)))
  (pin "1")
  (pin "2"))
 (symbol
  (lib_id "Device:R")
  (at 77.47 93.98 90)
  (unit 1)
  (exclude_from_sim no)
  (in_bom yes)
  (on_board yes)
  (dnp no)
  (fields_autoplaced yes)
  (property "Reference" "1k1" (at 77.47 87.63 90) (effects (font (size 1.27 1.27))))
  (property "Value" "R" (at 77.47 90.17 90) (effects (font (size 1.27 1.27))))
  (property "Footprint" "Resistor_SMD:R_0805_2012Metric" (at 77.47 95.758 90) (effects (font (size 1.27 1.27)) (hide yes)))
  (property "Datasheet" "~" (at 77.47 93.98 0) (effects (font (size 1.27 1.27)) (hide yes)))
  (property "Description" "Resistor" (at 77.47 93.98 0) (effects (font (size 1.27 1.27)) (hide yes)))
  (pin "2")
  (pin "1"))
 (symbol
  (lib_id "power:+3.3V")
  (at 154.94 63.5 0)
  (unit 1)
  (exclude_from_sim no)
  (in_bom yes)
  (on_board yes)
  (dnp no)
  (fields_autoplaced yes)
  (property "Reference" "#PWR020" (at 154.94 67.31 0) (effects (font (size 1.27 1.27)) (hide yes)))
  (property "Value" "+5V" (at 154.94 58.42 0) (effects (font (size 1.27 1.27))))
  (property "Footprint" "" (at 154.94 63.5 0) (effects (font (size 1.27 1.27)) (hide yes)))
  (property "Datasheet" "" (at 154.94 63.5 0) (effects (font (size 1.27 1.27)) (hide yes)))
  (property "Description" "Power symbol creates a global label with name \"+3.3V\"" (at 154.94 63.5 0) (effects (font (size 1.27 1.27)) (hide yes)))
  (pin "1"))
 (symbol
  (lib_id "Transistor_FET:AO3400A")
  (at 196.85 95.25 0)
  (mirror y)
  (unit 1)
  (exclude_from_sim no)
  (in_bom yes)
  (on_board yes)
  (dnp no)
  (property "Reference" "Q4" (at 190.5 96.5201 0) (effects (font (size 1.27 1.27)) (justify left)))
  (property "Value" "AO3400A" (at 190.5 93.9801 0) (effects (font (size 1.27 1.27)) (justify left)))
  (property "Footprint" "Package_TO_SOT_SMD:SOT-23" (at 191.77 97.155 0) (effects (font (size 1.27 1.27)
    (italic yes)) (justify left) (hide yes)))
  (property "Datasheet" "http://www.aosmd.com/pdfs/datasheet/AO3400A.pdf" (at 191.77 99.06 0) (effects (font (size 1.27 1.27)) (justify left) (hide yes)))
  (property "Description" "30V Vds, 5.7A Id, N-Channel MOSFET, SOT-23" (at 196.85 95.25 0) (effects (font (size 1.27 1.27)) (hide yes)))
  (pin "2")
  (pin "1")
  (pin "3"))
 (symbol
  (lib_id "Transistor_FET:AO3400A")
  (at 93.98 93.98 0)
  (mirror x)
  (unit 1)
  (exclude_from_sim no)
  (in_bom yes)
  (on_board yes)
  (dnp no)
  (property "Reference" "Q3" (at 100.33 92.7099 0) (effects (font (size 1.27 1.27)) (justify left)))
  (property "Value" "AO3400A" (at 100.33 95.2499 0) (effects (font (size 1.27 1.27)) (justify left)))
  (property "Footprint" "Package_TO_SOT_SMD:SOT-23" (at 99.06 92.075 0) (effects (font (size 1.27 1.27)
    (italic yes)) (justify left) (hide yes)))
  (property "Datasheet" "http://www.aosmd.com/pdfs/datasheet/AO3400A.pdf" (at 99.06 90.17 0) (effects (font (size 1.27 1.27)) (justify left) (hide yes)))
  (property "Description" "30V Vds, 5.7A Id, N-Channel MOSFET, SOT-23" (at 93.98 93.98 0) (effects (font (size 1.27 1.27)) (hide yes)))
  (pin "2")
  (pin "1")
  (pin "3"))
 (symbol
  (lib_id "Device:R")
  (at 96.52 106.68 0)
  (unit 1)
  (exclude_from_sim no)
  (in_bom yes)
  (on_board yes)
  (dnp no)
  (fields_autoplaced yes)
  (property "Reference" "10k1" (at 99.06 105.4099 0) (effects (font (size 1.27 1.27)) (justify left)))
  (property "Value" "R" (at 99.06 107.9499 0) (effects (font (size 1.27 1.27)) (justify left)))
  (property "Footprint" "Resistor_SMD:R_0805_2012Metric" (at 94.742 106.68 90) (effects (font (size 1.27 1.27)) (hide yes)))
  (property "Datasheet" "~" (at 96.52 106.68 0) (effects (font (size 1.27 1.27)) (hide yes)))
  (property "Description" "Resistor" (at 96.52 106.68 0) (effects (font (size 1.27 1.27)) (hide yes)))
  (pin "2")
  (pin "1"))
 (symbol
  (lib_id "Device:R")
  (at 194.31 80.01 180)
  (unit 1)
  (exclude_from_sim no)
  (in_bom yes)
  (on_board yes)
  (dnp no)
  (fields_autoplaced yes)
  (property "Reference" "10k2" (at 191.77 81.2801 0) (effects (font (size 1.27 1.27)) (justify left)))
  (property "Value" "R" (at 191.77 78.7401 0) (effects (font (size 1.27 1.27)) (justify left)))
  (property "Footprint" "Resistor_SMD:R_0805_2012Metric" (at 196.088 80.01 90) (effects (font (size 1.27 1.27)) (hide yes)))
  (property "Datasheet" "~" (at 194.31 80.01 0) (effects (font (size 1.27 1.27)) (hide yes)))
  (property "Description" "Resistor" (at 194.31 80.01 0) (effects (font (size 1.27 1.27)) (hide yes)))
  (pin "2")
  (pin "1"))
 (symbol
  (lib_id "power:GND")
  (at 194.31 71.12 180)
  (unit 1)
  (exclude_from_sim no)
  (in_bom yes)
  (on_board yes)
  (dnp no)
  (fields_autoplaced yes)
  (property "Reference" "#PWR028" (at 194.31 64.77 0) (effects (font (size 1.27 1.27)) (hide yes)))
  (property "Value" "GND" (at 194.31 66.04 0) (effects (font (size 1.27 1.27))))
  (property "Footprint" "" (at 194.31 71.12 0) (effects (font (size 1.27 1.27)) (hide yes)))
  (property "Datasheet" "" (at 194.31 71.12 0) (effects (font (size 1.27 1.27)) (hide yes)))
  (property "Description" "Power symbol creates a global label with name \"GND\" , ground" (at 194.31 71.12 0) (effects (font (size 1.27 1.27)) (hide yes)))
  (pin "1"))
 (symbol
  (lib_id "2026-02-01_21-17-03:TQ2-L2-5V")
  (at 140.97 88.9 0)
  (unit 1)
  (exclude_from_sim no)
  (in_bom yes)
  (on_board yes)
  (dnp no)
  (fields_autoplaced yes)
  (property "Reference" "K1" (at 156.21 81.28 0) (effects (font (size 1.524 1.524))))
  (property "Value" "TQ2-L2-5V" (at 156.21 83.82 0) (effects (font (size 1.524 1.524))))
  (property "Footprint" "footprints:RELAY_TQ2_2C_PAN" (at 140.97 88.9 0) (effects (font (size 1.27 1.27)
    (italic yes)) (hide yes)))
  (property "Datasheet" "TQ2-L2-5V" (at 140.97 88.9 0) (effects (font (size 1.27 1.27)
    (italic yes)) (hide yes)))
  (property "Description" "" (at 140.97 88.9 0) (effects (font (size 1.27 1.27)) (hide yes)))
  (pin "5")
  (pin "9")
  (pin "1")
  (pin "2")
  (pin "3")
  (pin "4")
  (pin "10")
  (pin "8")
  (pin "6")
  (pin "7"))
 (symbol
  (lib_id "Device:R")
  (at 210.82 95.25 270)
  (unit 1)
  (exclude_from_sim no)
  (in_bom yes)
  (on_board yes)
  (dnp no)
  (fields_autoplaced yes)
  (property "Reference" "1k2" (at 210.82 101.6 90) (effects (font (size 1.27 1.27))))
  (property "Value" "R" (at 210.82 99.06 90) (effects (font (size 1.27 1.27))))
  (property "Footprint" "Resistor_SMD:R_0805_2012Metric" (at 210.82 93.472 90) (effects (font (size 1.27 1.27)) (hide yes)))
  (property "Datasheet" "~" (at 210.82 95.25 0) (effects (font (size 1.27 1.27)) (hide yes)))
  (property "Description" "Resistor" (at 210.82 95.25 0) (effects (font (size 1.27 1.27)) (hide yes)))
  (pin "2")
  (pin "1"))
 (symbol
  (lib_id "power:GND")
  (at 96.52 115.57 0)
  (unit 1)
  (exclude_from_sim no)
  (in_bom yes)
  (on_board yes)
  (dnp no)
  (fields_autoplaced yes)
  (property "Reference" "#PWR016" (at 96.52 121.92 0) (effects (font (size 1.27 1.27)) (hide yes)))
  (property "Value" "GND" (at 96.52 120.65 0) (effects (font (size 1.27 1.27))))
  (property "Footprint" "" (at 96.52 115.57 0) (effects (font (size 1.27 1.27)) (hide yes)))
  (property "Datasheet" "" (at 96.52 115.57 0) (effects (font (size 1.27 1.27)) (hide yes)))
  (property "Description" "Power symbol creates a global label with name \"GND\" , ground" (at 96.52 115.57 0) (effects (font (size 1.27 1.27)) (hide yes)))
  (pin "1"))
 (symbol
  (lib_id "Device:D")
  (at 140.97 78.74 90)
  (mirror x)
  (unit 1)
  (exclude_from_sim no)
  (in_bom yes)
  (on_board yes)
  (dnp no)
  (property "Reference" "D2" (at 138.43 77.4699 90) (effects (font (size 1.27 1.27)) (justify left)))
  (property "Value" "D" (at 138.43 80.0099 90) (effects (font (size 1.27 1.27)) (justify left)))
  (property "Footprint" "Diode_SMD:D_SOD-123" (at 140.97 78.74 0) (effects (font (size 1.27 1.27)) (hide yes)))
  (property "Datasheet" "~" (at 140.97 78.74 0) (effects (font (size 1.27 1.27)) (hide yes)))
  (property "Description" "Diode" (at 140.97 78.74 0) (effects (font (size 1.27 1.27)) (hide yes)))
  (property "Sim.Device" "D" (at 140.97 78.74 0) (effects (font (size 1.27 1.27)) (hide yes)))
  (property "Sim.Pins" "1=K 2=A" (at 140.97 78.74 0) (effects (font (size 1.27 1.27)) (hide yes)))
  (pin "1")
  (pin "2")))
